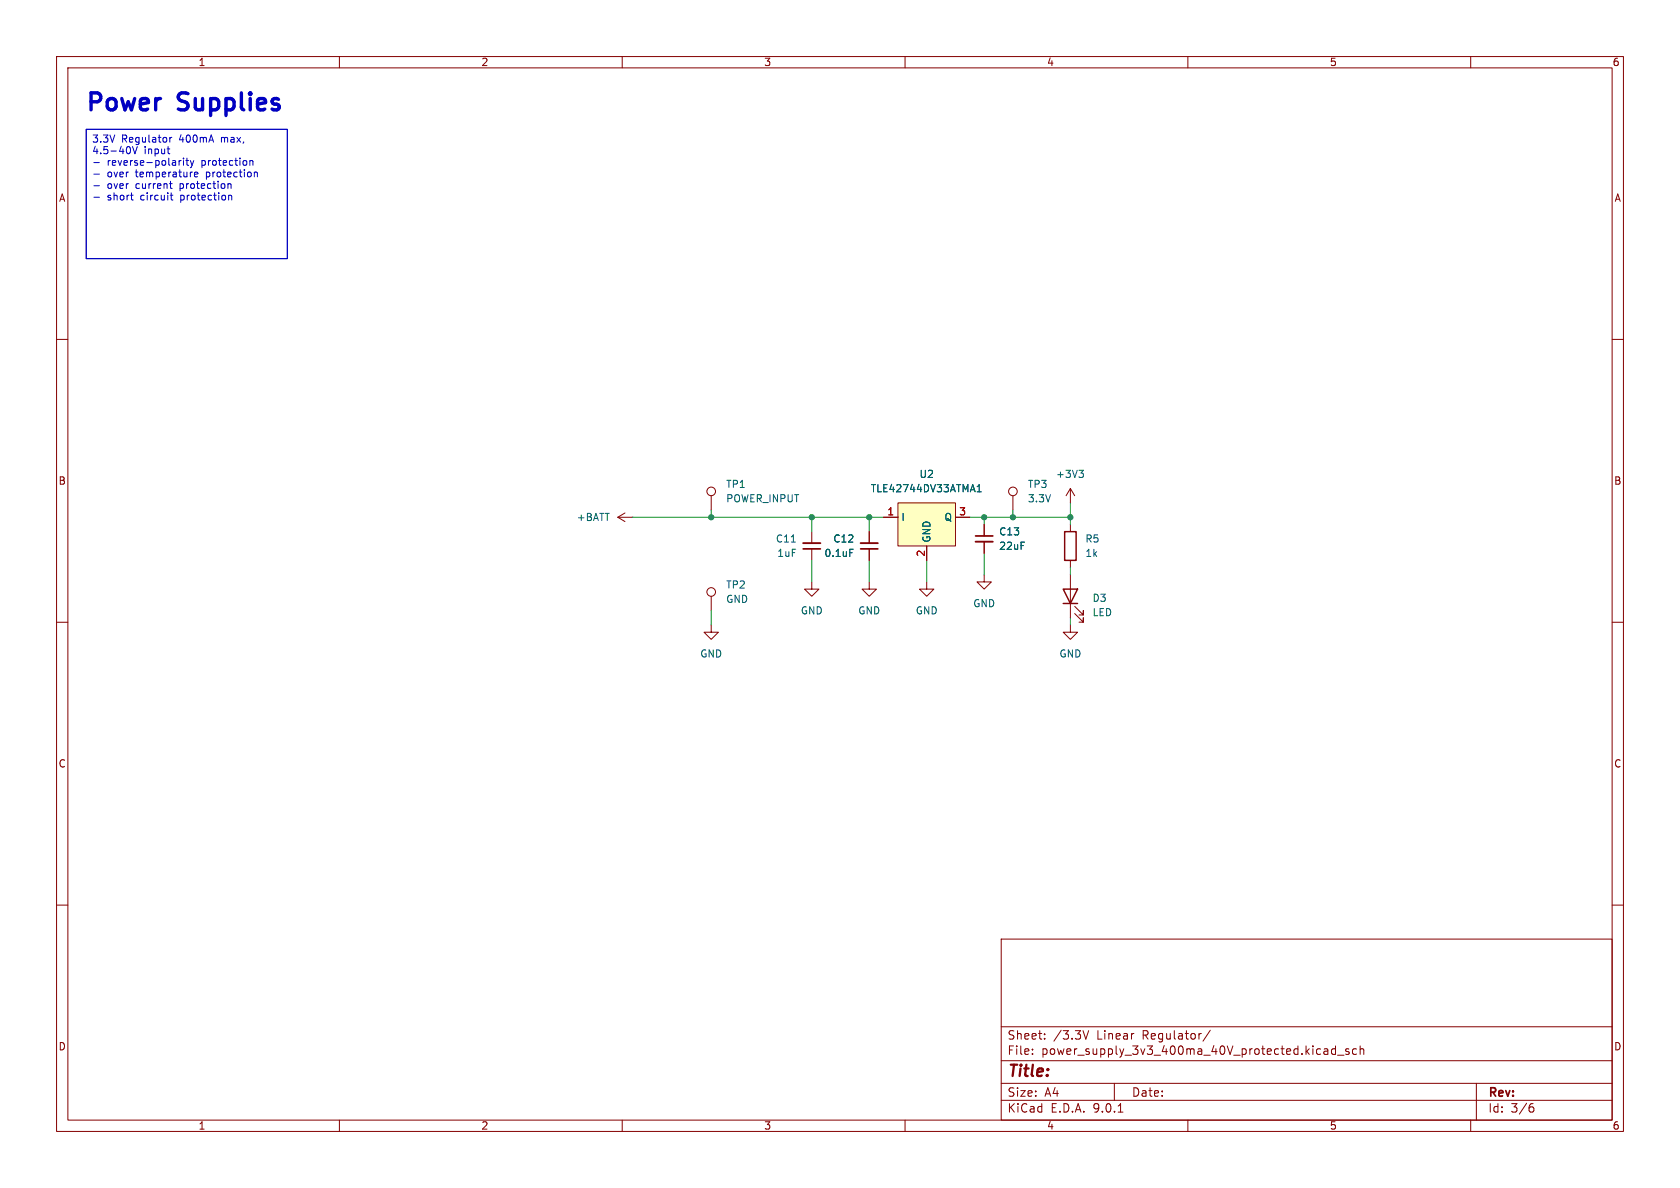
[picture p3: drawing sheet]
<svg xmlns="http://www.w3.org/2000/svg" width="297mm" height="210mm" viewBox="0 0 297 210" stroke-linecap="round" stroke-linejoin="round" font-family="sans-serif">
<g fill="none" stroke="#840000" stroke-width=".18">
<path d="M10 10h277v190h-277zM12 12h273v186h-273zM60 10v2M110 10v2M160 10v2M210 10v2M260 10v2M10 60h2M285 60h2M109.2 91.4l1.3 .8M109.2 91.4h2.6M110.5 90.7l-1.3 .7"/>
<path d="M111.8 91.4h.1M153.7 94v2M153.7 97v2.1M10 110h2M153.7 102.9v1.2h1.2l-1.2 1.3-1.3-1.3h1.3M285 110h2M10 160h2M177 166h108v32h-108zM285 160h2M60 198v2M110 198v2M160 198v2"/>
<path d="M177 194.5h108M177 191.5h108M177 187.5h108M177 181.5h108M182.5 186.3v.1M182.5 185.5v.1M184.7 183.6v.1M184.7 182.8v.1M191.5 182.2l.5 1.5 .5-1.5M197 191.5v3M197.7 196.6h.8M210 198v2"/>
<path d="M214 182.1l-1.3 2M234.2 185.4h.3l.2 .2v.8M234.7 186.3l-.5 .1M234.7 185.8h-.5M236.1 185.5l-.4-.1-.3 .3v.4l.1 .2h.6M236.1 184.9v1.5M236.5 186.5h1.1M238.5 185.5l-.4-.1-.2 .2 .1 .2 .5 .2v.3h-.6M239.8 185.5l-.4-.1-.3 .3v.4l.1 .2h.6M240.5 185.5l.2-.1 .3 .1 .1 .9M240.5 184.9v1.5M260 198v2"/>
<path d="M261 191.5v6.5M270.6 195.7h.4l.2 .3-.1 .5-.5 .1M271 195.1l-.4 .1"/>
</g>
<path d="M152.1 97h3.1" fill="none" stroke="#840000" stroke-width=".3"/>
<path d="M152.1 96h3.1" fill="none" stroke="#840000" stroke-width=".33"/>
<path d="M150.2 97.1h.6" fill="none" stroke="#006464" stroke-width=".18"/>
<path d="M158.7 88.9h10.2v7.6h-10.2z" fill="#ffffc2"/>
<g fill="none" stroke="#840000" stroke-width=".18">
<path d="M125.7 87.6v2.6M143.5 94v2M143.5 97v2.1M153.7 94v2M153.7 97v2.1M156.2 91.4h2.5M158.7 88.9h10.2v7.6h-10.2zM163.8 96.5v2.6M168.9 91.4h2.5M174 92.7v2M174 95.8v2M179.1 87.6v2.6"/>
<path d="M189.2 86.4v2.5M189.2 92.7v1.3M189.2 99.1v1.2M189.2 86.4l-.7 1.2M189.2 86.4l.8 1.2M125.7 110.5v1.3h1.3l-1.3 1.2-1.2-1.2h1.2M125.7 105.4v2.6M143.5 102.9v1.2h1.3l-1.3 1.3-1.3-1.3h1.3M163.8 102.9v1.2h1.3l-1.3 1.3-1.2-1.3h1.2M174 101.6v1.3h1.3l-1.3 1.2-1.3-1.2h1.3M189.2 110.5v1.3h1.3l-1.3 1.2-1.2-1.2h1.2M189.2 101.6v7.6"/>
<path d="M190 108.5l1.5 1.5v-.8v.8h-.7M190 107.2l1.5 1.5v-.7v.7h-.7"/>
<circle cx="125.7" cy="86.9" r=".76"/>
<circle cx="179.1" cy="86.9" r=".76"/>
<circle cx="125.7" cy="104.6" r=".76"/>
</g>
<path d="M139.9 95.8h.7M150.2 97.1h.6M172.8 86.9h.7M172.8 86l.3-.3v1.2M190.7 83.1h.8l-.4 .5M191.3 83.6l.2 .3v.3l-.2 .2" fill="none" stroke="#006464" stroke-width=".18"/>
<path d="M188.2 94h2v5.1h-2zM188 104.1h2.5l-1.3 2.6zM188 106.7h2.5" fill="none" stroke="#840000" stroke-width=".25"/>
<path d="M142 97h3M172.5 94.7h3" fill="none" stroke="#840000" stroke-width=".3"/>
<path d="M142 96h3M172.5 95.8h3" fill="none" stroke="#840000" stroke-width=".33"/>
<g fill="none" stroke="#009600" stroke-width=".18">
<path d="M111.8 91.4h44.4M125.7 90.2v1.2M143.5 91.4v2.6M143.5 99.1v3.8M153.7 91.4v2.6M153.7 99.1v3.8M163.8 99.1v3.8M171.4 91.4h17.8M174 91.4v1.3M174 97.8v3.8M179.1 90.2v1.2M189.2 88.9v3.8"/>
<path d="M125.7 108v2.5M189.2 100.3v1.3M189.2 109.2v1.3"/>
</g>
<g fill="none" stroke="#0000c2" stroke-width=".18">
<path d="M15.2 22.9h35.6v22.8h-35.6zM16.6 28.7h1M16.6 30.8h1M16.6 32.8h1M16.6 34.9h1M23.1 34.5h.4M23.1 26.4l-.2 .7M23.4 25.9l.5 1.3 .4-1.3M23.4 35.4h.1M29.5 26.3h.5M29.8 27.1l.2 .1M30 24.3v.8"/>
<path d="M30.1 34.5h.5M30.1 33.1l.3 .2M30.3 34.1v1.1l.3 .2M30.4 24.3l-.4 .2M32 28.4l-.3 .1M32.4 28v.1M32.4 28.4v.8M32.9 28.4h.4M33 28v1l.3 .2M33.6 28.4l.4 .8M34 29.2l-.4 .4M34.3 28.4l-.3 .8"/>
<path d="M34.4 30.8l.6-.1-.1-.2-.3-.1-.2 .2v.6h.5M40.4 34.6l.2-.1 .3 .1 .1 .8M40.8 32.6v.7M44.2 28.5l.2-.1h.3v.8M44.2 28.4v.8M45 30.5l.1-.1 .3 .1 .1 .8"/>
</g>
<g fill="#009600" stroke="#009600" stroke-width=".18">
<circle cx="125.7" cy="91.4" r=".46"/>
<circle cx="143.5" cy="91.4" r=".46"/>
<circle cx="174" cy="91.4" r=".46"/>
<circle cx="189.2" cy="91.4" r=".46"/>
<circle cx="153.7" cy="91.4" r=".46"/>
<circle cx="179.1" cy="91.4" r=".46"/>
</g>
<g font-size="4.2" fill="#0000c2">
<text x="15" y="19.8">Power</text>
<text x="31.8" y="19.8">Supplies</text>
</g>
<text font-size="2.8" fill="#840000" x="178" y="190.9">Title:</text>
<g font-size="2.1" fill="#840000">
<text x="178" y="184">Sheet:</text>
<text x="186.2" y="184">/3.3V</text>
<text x="194" y="184">Linear</text>
<text x="202.1" y="184">Regulator/</text>
<text x="178" y="186.7">File:</text>
<text x="184.1" y="186.7">power_supply_3v3_400ma_40V_protected.kicad_sch</text>
<text x="178" y="196.9">KiCad</text>
<text x="178" y="194.1">Size:</text>
<text x="184.7" y="194.1">A4</text>
<text x="185.7" y="196.9">E.D.A.</text>
<text x="193.3" y="196.9">9.0.1</text>
<text x="200" y="194.1">Date:</text>
<text x="263" y="194.3">Rev:</text>
<text x="263" y="196.9">Id:</text>
<text x="267.1" y="196.9">3/6</text>
</g>
<g font-size="1.8" fill="#840000">
<text x="35" y="11.9">1</text>
<text x="85" y="11.9">2</text>
<text x="135" y="11.9">3</text>
<text x="185" y="11.9">4</text>
<text x="235" y="11.9">5</text>
<text x="285" y="11.9">6</text>
<text x="10.3" y="35.9">A</text>
<text x="285.3" y="35.9">A</text>
<text x="10.3" y="85.9">B</text>
<text x="285.3" y="85.9">B</text>
<text x="10.3" y="135.9">C</text>
<text x="285.3" y="135.9">C</text>
<text x="10.3" y="185.9">D</text>
<text x="285.3" y="185.9">D</text>
<text x="35" y="199.9">1</text>
<text x="85" y="199.9">2</text>
<text x="135" y="199.9">3</text>
<text x="185" y="199.9">4</text>
<text x="235" y="199.9">5</text>
<text x="285" y="199.9">6</text>
</g>
<g font-size="1.8" fill="#0000c2">
<text x="16.2" y="25.5">3.3V</text>
<text x="16.2" y="27.6">4.5-40V</text>
<text x="18.9" y="29.6">reverse-polarity</text>
<text x="21.5" y="25.5">Regulator</text>
<text x="25.5" y="27.6">input</text>
<text x="31.8" y="25.5">400mA</text>
<text x="35.7" y="29.6">protection</text>
<text x="39.4" y="25.5">max,</text>
<text x="18.9" y="31.7">over</text>
<text x="18.9" y="33.7">over</text>
<text x="18.9" y="35.8">short</text>
<text x="24.1" y="31.7">temperature</text>
<text x="24.1" y="33.7">current</text>
<text x="24.9" y="35.8">circuit</text>
<text x="32" y="33.7">protection</text>
<text x="32.2" y="35.8">protection</text>
<text x="36.7" y="31.7">protection</text>
</g>
<g font-size="1.8" fill="#006464">
<text x="128.3" y="86.5">TP1</text>
<text x="128.3" y="89">POWER_INPUT</text>
<text x="153.8" y="87.2">TLE42744DV33ATMA1</text>
<text x="162.5" y="84.7">U2</text>
<text x="181.6" y="86.5">TP3</text>
<text x="181.6" y="89">3.3V</text>
<text x="186.6" y="84.7">+3V3</text>
<text x="101.9" y="92.3">+BATT</text>
<text x="159.3" y="92.3">I</text>
<text x="166.9" y="92.3">Q</text>
<text x="176.5" y="94.8">C13</text>
<text x="137.1" y="96.1">C11</text>
<text x="137.3" y="98.6">1uF</text>
<text x="145.7" y="98.7">0.1uF</text>
<text x="147.2" y="96.1">C12</text>
<text x="164.7" y="96" transform="rotate(-90 164.7 96)">GND</text>
<text x="176.5" y="97.4">22uF</text>
<text x="191.8" y="96.1">R5</text>
<text x="191.8" y="98.7">1k</text>
<text x="128.3" y="104.2">TP2</text>
<text x="128.3" y="106.8">GND</text>
<text x="172" y="107.5">GND</text>
<text x="193" y="106.6">D3</text>
<text x="141.5" y="108.8">GND</text>
<text x="151.6" y="108.8">GND</text>
<text x="161.8" y="108.8">GND</text>
<text x="193" y="109.1">LED</text>
<text x="123.7" y="116.4">GND</text>
<text x="187.2" y="116.4">GND</text>
</g>
<g font-size="1.8" fill="#a90000">
<text x="156.8" y="91.2">1</text>
<text x="169.5" y="91.2">3</text>
<text x="163.6" y="98.5" transform="rotate(-90 163.6 98.5)">2</text>
</g>
</svg>
